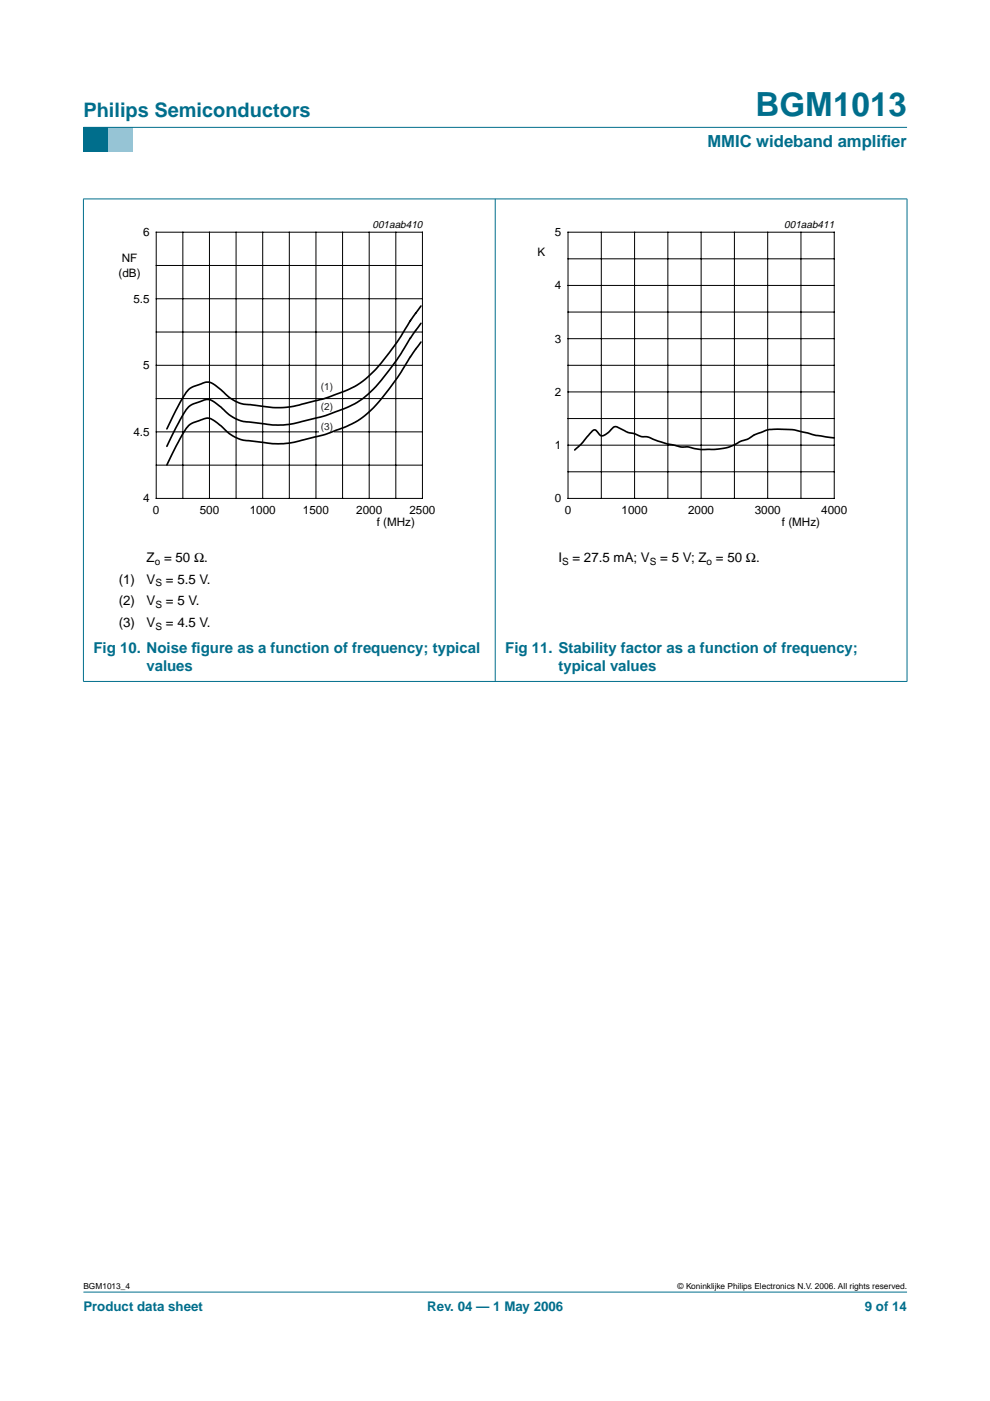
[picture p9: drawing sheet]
<svg xmlns="http://www.w3.org/2000/svg" width="210mm" height="297mm" viewBox="0 0 210 297" stroke-linecap="round" stroke-linejoin="round" font-family="sans-serif">
<path d="M17.7 273.9h174.6z" fill="#006e8c" stroke="#006e8c" stroke-width=".21"/>
<path d="M17.7 27h5.3v5.3h-5.3z" fill-rule="evenodd" fill="#006e8c"/>
<path d="M23 27h5.3v5.3h-5.3z" fill-rule="evenodd" fill="#96c4d6"/>
<g fill="#006e8c" stroke="#006e8c" stroke-width=".21">
<path d="M17.7 27h174.6z"/>
<path d="M17.7 42.2v102.2z"/>
<path d="M105 42.1v102.4z"/>
<path d="M192.3 42.2v102.2z"/>
<path d="M17.6 42.2h174.8z"/>
<path d="M17.6 144.5h174.8z"/>
</g>
<path d="M20.4 46.4h81.9v66.3h-81.9z" fill="none" stroke="#fff" stroke-width=".21"/>
<g fill="none" stroke="#000" stroke-width=".21">
<path d="M33.1 49.2h56.5v56.5h-56.5zM33.1 56.3h56.5M38.8 49.2v56.5M44.4 49.2v56.5M50.1 49.2v56.5M55.7 49.2v56.5M61.3 49.2v56.5M67 49.2v56.5M72.6 49.2v56.5M78.3 49.2v56.5M83.9 49.2v56.5M33.1 77.5h56.5"/>
<path d="M33.1 70.4h56.5M33.1 63.3h56.5M33.1 98.6h56.5M33.1 91.6h56.5M33.1 84.5h56.5"/>
</g>
<g fill="#fff">
<path d="M67.8 80.8h3v2.5h-3z"/>
<path d="M67.8 85h3v2.5h-3z"/>
<path d="M67.8 89.2h3v2.5h-3z"/>
</g>
<path d="M89.3 64.9l-1.7 2.3a67.5 67.5 0 0 1-8.4 11.6 20.1 20.1 0 0 1-9 5.2l-1.7 .6-3.9 1a19.3 19.3 0 0 1-10.1 .4l-1.2-.2a8 8 0 0 1-6.4-3.1l-.3-.3a4.2 4.2 0 0 0-2.8-1.4l-2.5 .9a4.1 4.1 0 0 0-2.6 2.4l-3.3 6.6M89.3 68.5l-1.7 2.3a61.8 61.8 0 0 1-9.6 12.8 21.7 21.7 0 0 1-7.8 4.1l-2.3 .7-3.3 .8a17.6 17.6 0 0 1-9 .6l-2.3-.3a8.3 8.3 0 0 1-6.4-3.2l-.3-.2a4.4 4.4 0 0 0-2.8-1.4l-2.5 .8a4.1 4.1 0 0 0-2.6 2.5l-3.3 6.6M89.3 72.5l-1.7 2.3a60.1 60.1 0 0 1-9.6 12.7 22.3 22.3 0 0 1-7.8 4.2l-1.7 .5-3.9 1a17.6 17.6 0 0 1-9 .6l-2.3-.3a8.3 8.3 0 0 1-6.4-3.2 4.9 4.9 0 0 0-3.1-1.6l-2.5 .8a4.1 4.1 0 0 0-2.6 2.5l-3.3 6.6M176.9 92.8l-3.9-.5a22.2 22.2 0 0 0-9.2-1.3 12.9 12.9 0 0 0-5.5 2.2l-1 .3a11.5 11.5 0 0 1-7.6 1.8 12.6 12.6 0 0 1-4-.6 4.6 4.6 0 0 1-2.7-.3l-1.8-.3-2.4-.9a4.5 4.5 0 0 0-2.8-.6l-1.5-.6-1.4-.3-1.7-.9a1.17 1.17 0 0 0-2 .4l-.1 .2a1.86 1.86 0 0 1-2 .9l-.7-.8a.65 .65 0 0 0-.6-.4 .65 .65 0 0 0-.6 .5l-2.2 2.5-1.4 1.3" fill="none" stroke="#000" stroke-width=".35"/>
<path d="M107.7 46.4h81.9v66.3h-81.9z" fill="none" stroke="#fff" stroke-width=".21"/>
<g fill="none" stroke="#000" stroke-width=".21">
<path d="M120.4 49.2h56.5v56.5h-56.5zM120.4 54.9h56.5M127.5 49.2v56.5M134.5 49.2v56.5M141.6 49.2v56.5M148.7 49.2v56.5M155.7 49.2v56.5M162.8 49.2v56.5M169.8 49.2v56.5M120.4 66.2h56.5M120.4 77.5h56.5M120.4 60.5h56.5"/>
<path d="M120.4 71.8h56.5M120.4 88.7h56.5M120.4 83.1h56.5M120.4 94.4h56.5M120.4 100h56.5"/>
</g>
<text font-size="7.1" fill="#006e8c" x="160.2" y="24.7">BGM1013</text>
<text font-size="4.2" fill="#006e8c" x="17.7" y="24.9">Philips Semiconductors</text>
<g font-size="3.5" fill="#006e8c">
<text x="150" y="31.1">MMIC wideband amplif</text>
<text x="186.8" y="31.1">ier</text>
</g>
<g font-size="3.2" fill="#006e8c">
<text x="19.8" y="138.5">Fig 10. Noise f</text>
<text x="31.1" y="142.4">values</text>
<text x="40.6" y="138.5">igure as a function of frequency; typical</text>
<text x="107.1" y="138.5">Fig 11. Stability factor as a function of frequency;</text>
<text x="118.4" y="142.4">typical values</text>
</g>
<g font-size="2.8">
<text x="31.1" y="119.2">Z = 50 Ω.</text>
<text x="118.4" y="119.2">I</text>
<text x="121.4" y="119.2">= 27.5 mA; V</text>
<text x="140" y="119.2">= 5 V; Z = 50 Ω.</text>
<text x="25.2" y="123.8">(1)</text>
<text x="31.1" y="123.8">V</text>
<text x="35.2" y="123.8">= 5.5 V.</text>
<text x="25.2" y="128.4">(2)</text>
<text x="31.1" y="128.4">V</text>
<text x="35.2" y="128.4">= 5 V.</text>
<text x="25.2" y="133">(3)</text>
<text x="31.1" y="133">V</text>
<text x="35.2" y="133">= 4.5 V.</text>
</g>
<g font-size="2.8" fill="#006e8c">
<text x="17.7" y="278">Product data sheet</text>
<text x="90.6" y="278">Rev. 04 — 1 May 2006</text>
<text x="183.4" y="278">9 of 14</text>
</g>
<g font-size="2.5">
<text x="30.3" y="50.1">6</text>
<text x="117.7" y="50.1">5</text>
<text x="25.1" y="58.6">(dB)</text>
<text x="25.8" y="55.6">NF</text>
<text x="114" y="54.2">K</text>
<text x="28.3" y="64.2">5.5</text>
<text x="117.7" y="61.4">4</text>
<text x="117.7" y="72.7">3</text>
<text x="30.3" y="78.3">5</text>
<text x="117.7" y="83.9">2</text>
<text x="28.3" y="92.4">4.5</text>
<text x="117.7" y="95.2">1</text>
<text x="30.3" y="106.5">4</text>
<text x="117.7" y="106.5">0</text>
<text x="32.4" y="109.1">0</text>
<text x="42.4" y="109.1">500</text>
<text x="53" y="109.1">1000</text>
<text x="64.2" y="109.1">1500</text>
<text x="75.5" y="109.1">2000</text>
<text x="79.9" y="111.6">f (MHz)</text>
<text x="86.8" y="109.1">2500</text>
<text x="119.7" y="109.1">0</text>
<text x="131.8" y="109.1">1000</text>
<text x="145.9" y="109.1">2000</text>
<text x="160" y="109.1">3000</text>
<text x="165.8" y="111.6">f (MHz)</text>
<text x="174.1" y="109.1">4000</text>
</g>
<g font-size="2.2">
<text x="79" y="48.4">001aab410</text>
<text x="166.3" y="48.4">001aab411</text>
</g>
<g font-size="2.1" fill="#231f20">
<text x="68" y="82.8">(1)</text>
<text x="68" y="87">(2)</text>
<text x="68" y="91.2">(3)</text>
</g>
<g font-size="2.1">
<text x="32.8" y="119.7">o</text>
<text x="119.2" y="119.7">S</text>
<text x="137.8" y="119.7">S</text>
<text x="149.8" y="119.7">o</text>
<text x="33" y="124.3">S</text>
<text x="33" y="128.9">S</text>
<text x="33" y="133.5">S</text>
</g>
<g font-size="1.8">
<text x="17.7" y="273.4">BGM1013_4</text>
<text x="143.7" y="273.4">© Koninklijke Philips Electronics N.V. 2006. All rights reserved.</text>
</g>
</svg>
